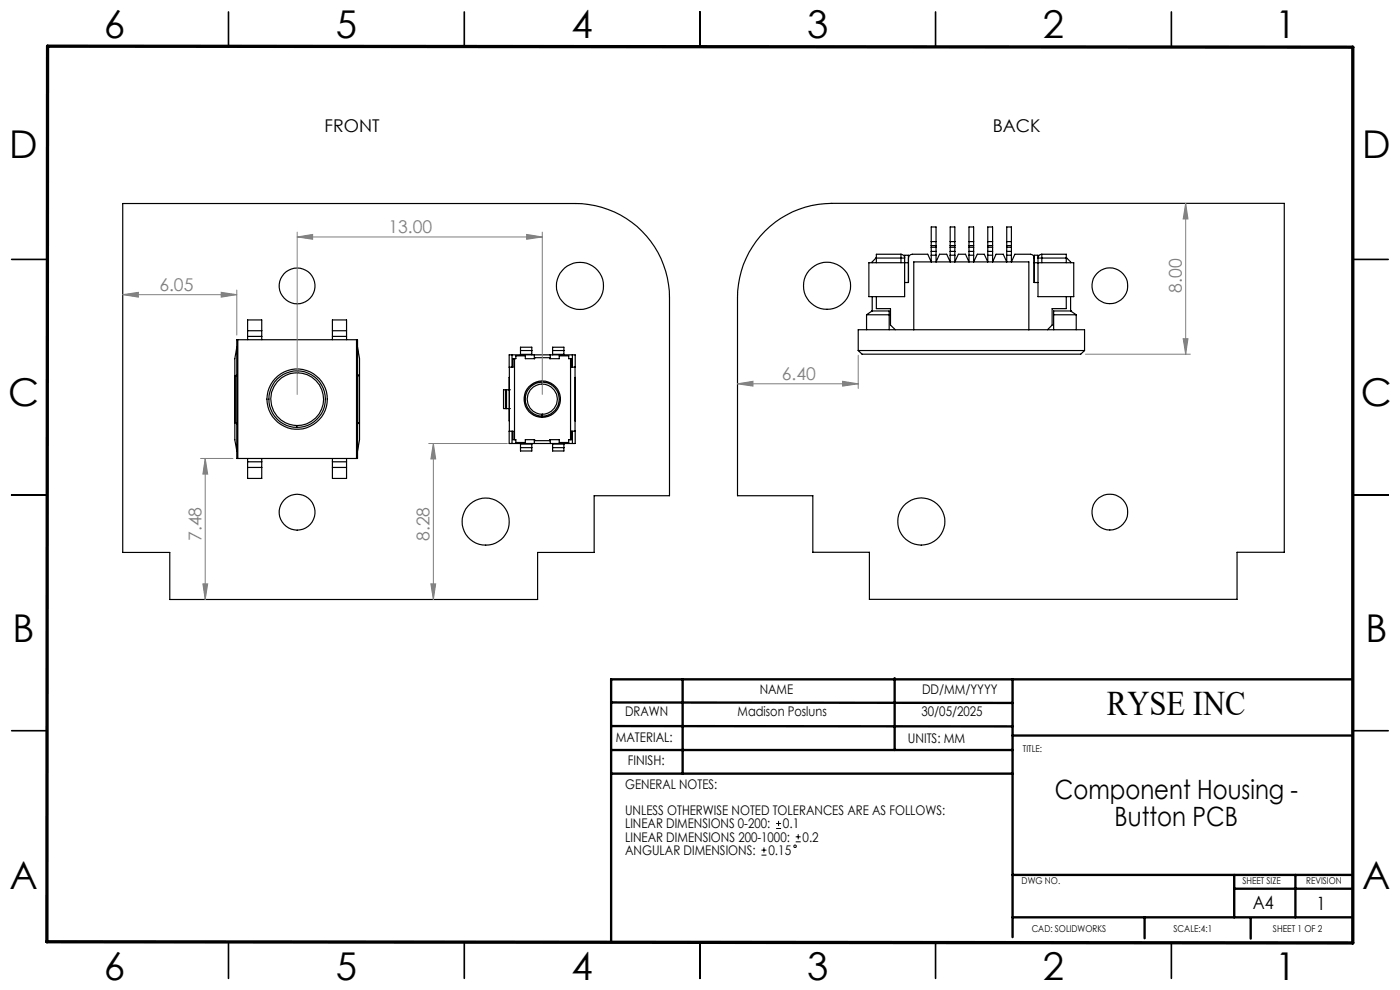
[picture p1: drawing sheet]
<svg xmlns="http://www.w3.org/2000/svg" width="297mm" height="210mm" viewBox="0 0 297 210" stroke-linecap="round" stroke-linejoin="round" font-family="sans-serif">
<g fill="none" stroke="#000" stroke-width=".25">
<path d="M26 43.2h96a20 20 0 0 1 20 20v42h-16v12h-11.9v10h-78.1v-10h-10zM162.3 49a19.9 19.9 0 0 1 14.2-5.9h96v74h-10.1v10h-78v-10h-12v-11.9h-15.9v-42.1a19.7 19.7 0 0 1 5.8-14.1zM191.1 53.9a.78 .78 0 0 1 .8 .8h-6.1l-.8 .9v.1M191.1 53.9h-5.2v1.8M191.1 53.9v1.8M192.7 55.7h-8.4v7.2h7.6v-8.8h.8v5.8h-.8M197.6 54.1v1.5l-.8-1.7h-3.3a.85 .85 0 0 0-.8 .8M197.6 53.3v.8M197.6 52.1v.3M197.6 54.1h1M197.6 53.3h1M197.6 52.4h1"/>
<path d="M197.6 52.1v-4h1v4M197.6 52.4v.9M197.6 52.1h1M197.6 51.3h1M198.6 54.1v1.5l.7-1.7h1.5l.8 1.7v-1.5M198.6 53.3v.8M198.6 52.1v.3M198.6 52.4v.9M201.6 53.3v.8M201.6 52.1v.3M201.6 54.1h1M201.6 53.3h1"/>
<path d="M201.6 52.4h1M201.6 52.1h1M201.6 51.3h1M201.6 52.1v-4h1v4M201.6 52.4v.9M202.6 54.1v1.5l.7-1.7h1.5l.8 1.7v-1.5M202.6 53.3v.8M202.6 52.1v.3M202.6 52.4v.9M205.6 53.3v.8M205.6 52.1v.3M205.6 54.1h1"/>
<path d="M205.6 53.3h1M205.6 52.4h1M205.6 52.1h1M205.6 51.3h1M205.6 52.1v-4h1v4M205.6 52.4v.9M206.6 54.1v1.5l.7-1.7h1.5l.8 1.7v-1.5M206.6 53.3v.8M206.6 52.1v.3M206.6 52.4v.9M209.6 53.3v.8M209.6 52.1v.3"/>
<path d="M209.6 54.1h1M209.6 53.3h1M209.6 52.4h1M209.6 52.1h1M209.6 51.3h1M209.6 52.1v-4h1v4M209.6 52.4v.9M210.6 54.1v1.5l.7-1.7h1.5l.8 1.7v-1.5M210.6 53.3v.8M210.6 52.1v.3M210.6 52.4v.9M213.6 53.3v.8"/>
<path d="M213.6 52.1v.3M213.6 54.1h1M213.6 53.3h1M213.6 52.4h1M213.6 52.1h1M213.6 51.3h1M213.6 52.1v-4h1v4M213.6 52.4v.9M214.6 54.1v1.5l.7-1.7h3.3a.78 .78 0 0 1 .8 .8M214.6 53.3v.8M214.6 52.1v.3M214.6 52.4v.9"/>
<path d="M219.4 55.7h8.4v7.2h-7.6v-8.8h-.8v5.8h.8M221 53.9a.85 .85 0 0 0-.8 .8h6.1l.8 .9v.1M221 53.9h5.2v1.8M221 53.9v1.8M50.2 79.7h-.4v10h.4M50.2 73.7l-.4 2.4v17.2l.4 2.4M50.2 79.5v.2M50.4 72.1h-.2v25.2h.2M50.4 72.1v25.2M50.4 72.1h25.2M52.5 70.2v1.2M52.5 70.2h3"/>
<path d="M52.5 71.4h3M52.5 70.2v-2.3h3v2.3M52.5 71.4v.7M55.5 70.2v1.2M55.5 71.4v.7M63.1 78.7v.4M63.1 78.7a6 6 0 0 1 5.9 6 6 6 0 0 1-6 6M63.1 79.1a5.6 5.6 0 0 1 5.6 5.6 5.6 5.6 0 0 1-5.7 5.6M63.1 78.7a6 6 0 0 0-6.1 5.9 6 6 0 0 0 6 6.1M63.1 79.1a5.6 5.6 0 0 0-5.7 5.5 5.6 5.6 0 0 0 5.6 5.7M70.5 70.2v1.2M70.5 70.2h3"/>
<path d="M70.5 71.4h3M70.5 70.2v-2.3h3v2.3M70.5 71.4v.7M73.5 70.2v1.2M73.5 71.4v.7M75.6 72.1h.2v25.2h-.2M75.6 72.1v25.2M75.8 79.7h.4v10h-.4M75.8 79.5l.1 .2M75.8 73.7l.5 2.4v17.2l-.5 2.4M108 77.9h.1M108.6 75.3v2.6"/>
<path d="M109.1 76.1h-.3v1.8h-.7M109.1 76.1h.3v-.6h2v.6h2v-.2h3.2v.2h2v-.6h2v.6h.4M109.1 76.1v17.2M110.4 75.2v.1M110.4 75.2v-1.5h2.4v1.5M110.4 74.4h2.4M110.4 75.2h2.4M112.8 75.2v.1M113.3 75.3v.8M116.7 75.3v.8M117.2 75.2v.1M117.2 74.4h2.4"/>
<path d="M117.2 75.2v-1.5h2.4v1.5M117.2 75.2h2.4M119.6 75.2v.1M121 76.1h.2v1.8h.8M121 76.1v17.2M121.4 75.3v2.6M122 77.9v-2.6h-14v18.8h14v-2.6M122 77.9v13.6M182.1 74.4h48M182.1 74.4l.8 .7h46.4l.8-.7M182.1 74.4v-4.5h48v4.5M183.8 66.8l1.2-.8h3.6v3.9"/>
<path d="M183.8 66.8h4.8M183.8 66.8v3.1M185 62.9v3.1M185.9 62.9v2.6h3v3.5l1 .9M193.9 69.9v-14.3h24.4v14.3M223.5 66.8h4.8M226.2 62.9v2.6h-3v3.5l-1 .9M227.1 66h.1M227.1 66h-3.6v3.9M227.1 66l1.2 .8M227.1 62.9v3.1M228.3 66.8v3.1"/>
<path d="M50.2 89.7v.2M50.4 97.3h25.2M52.5 98v1.2M52.5 99.2v2.3h3v-2.3M52.5 97.3v.7M52.5 98h3M52.5 99.2h3M55.5 98v1.2M55.5 97.3v.7M63 90.3v.4M70.5 98v1.2M70.5 99.2v2.3h3v-2.3"/>
<path d="M70.5 97.3v.7M70.5 98h3M70.5 99.2h3M73.5 98v1.2M73.5 97.3v.7M75.9 89.7l-.1 .2M107.2 82.7h-.4v4h.4M107.2 86.7h.9M107.2 82.7h.9M107.2 82.7v4M107.4 82.7l.1 4zM108 91.5h.1"/>
<path d="M108 80.1h.1M108 89.3h.1M108.1 91.5h.7v1.8h.3M108.1 86.7h.1M108.1 82.7h.1M108.6 91.5v2.6M109.1 93.3h.3v.6h2v-.6h2v.2h3.2v-.2h2v.6h2v-.6h.4M110.4 94.1v.1M110.4 94.2v1.5h2.4v-1.5M110.4 94.2h2.4M110.4 95h2.4M112.8 94.1v.1"/>
<path d="M113.3 93.3v.8M115 81.5a3.2 3.2 0 0 1 3.3 3.2 3.2 3.2 0 0 1-3.3 3.2M115 81.5a3.2 3.2 0 0 0-3.2 3.2 3.2 3.2 0 0 0 3.2 3.2M115 87.9v.4M115 81.1a3.6 3.6 0 0 0-3.6 3.6 3.6 3.6 0 0 0 3.6 3.6M115 81.1v.4M115 81.1a3.6 3.6 0 0 1 3.6 3.6 3.6 3.6 0 0 1-3.6 3.6M115 80.8a3.9 3.9 0 0 0-3.8 3.9 3.9 3.9 0 0 0 3.8 3.8M115 80.8a3.9 3.9 0 0 1 3.9 3.9 3.9 3.9 0 0 1-3.9 3.8M115 80.8v.3M115 88.3v.2M116.7 93.3v.8"/>
<path d="M117.2 94.1v.1M117.2 94.2v1.5h2.4v-1.5M117.2 94.2h2.4M117.2 95h2.4M119.6 94.1v.1M121.4 91.5v2.6M122 91.5h-.8v1.8h-.2M122 80.1v9.2"/>
<circle cx="63" cy="60.7" r="3.8"/>
<circle cx="123" cy="60.6" r="5"/>
<circle cx="175.4" cy="60.6" r="5"/>
<circle cx="235.4" cy="60.6" r="3.8"/>
<circle cx="63" cy="84.7" r="6.4"/>
<circle cx="63" cy="108.7" r="3.8"/>
<circle cx="103" cy="110.6" r="5"/>
<circle cx="195.4" cy="110.6" r="5"/>
<circle cx="235.4" cy="108.6" r="3.8"/>
</g>
<g fill="none" stroke="#000" stroke-width=".21">
<path d="M162.1 179.8v1.1M164.6 175.7h1.1M164.6 174.7h1.1M165.2 174.1v1.1M168.8 178.6h1.1M168.8 177.5h1.1M169.3 176.9v1.1M161.5 181.4h1.1M161.5 180.3h1.1"/>
<circle cx="168.7" cy="179.5" r=".28"/>
</g>
<g fill="none" stroke="#808080" stroke-width=".21">
<path d="M63 50.3l3.3-.6v1.1zM63 49.2v34.5M63 50.3h52M111.7 49.7l3.3 .6-3.3 .5zM115 49.2v34.5M251.5 43.1l.5 3.4h-1zM251.5 43.1v32M26 62.5l3.4-.5v1zM26 62.5h24.2M46.9 62l3.3 .5-3.3 .5zM50.2 61.5v9.6M182.1 75.3v7.1"/>
<path d="M230.3 75.1h22.2M251 71.9h1l-.5 3.2zM42.5 97.3h6.9M43.5 97.3l.6 3.3h-1.1zM43.5 97.3v29.9M90.9 94.1h16.7M91.9 94.1l.5 3.3h-1zM91.9 94.1v33.1M156.5 81.4l3.2-.5v1zM156.5 81.4h25.6M178.8 80.9l3.3 .5-3.3 .5zM43 123.9h1.1l-.6 3.3z"/>
<path d="M91.4 123.9h1l-.5 3.3z"/>
</g>
<g fill="none" stroke="#000" stroke-width=".35">
<path d="M48.5 2.5v7.5M98.5 2.5v7.5M148.5 2.5v7.5M198.5 2.5v7.5M248.5 2.5v7.5M2.5 55h7.5M287 55h7.5M2.5 105h7.5M287 105h7.5M2.5 155h7.5M287 155h7.5M48.5 200v7.5"/>
<path d="M98.5 200v7.5M148.5 200v7.5M198.5 200v7.5M248.5 200v7.5"/>
</g>
<g fill="none" stroke="#000" stroke-width=".5">
<path d="M129.6 159.1h85.2M129.6 154l85.2 .1M129.6 149l85.2 .1M144.8 144.1v20M189.8 143.9v15.2M214.8 156h72.2M214.8 144.1v54.7M287 144.1h-157.4v55.8M129.6 164.1h85.2M214.8 194.6h72.2M214.8 185.6h72.2M242.8 194.6v4.4"/>
<path d="M261.8 185.6v9M261.8 188.5h25.2M265.3 194.8v4.3M274.8 185.6v9"/>
</g>
<path d="M10.1 9.8l276.9 .2v190l-277.1-.2z" fill="none" stroke="#000" stroke-width=".7"/>
<g fill="#808080">
<path d="M46.9 62l3.3 .5-3.3 .5zM26 62.5l3.4-.5v1z"/>
<path d="M178.8 80.9l3.3 .5-3.3 .5zM156.5 81.4l3.2-.5v1z"/>
<path d="M251 71.9h1l-.5 3.2zM251.5 43.1l.5 3.4h-1z"/>
<path d="M43.5 97.3l.6 3.3h-1.1zM43 123.9h1.1l-.6 3.3zM91.9 94.1l.5 3.3h-1zM91.4 123.9h1l-.5 3.3z"/>
<path d="M63 50.3l3.3-.6v1.1zM111.7 49.7l3.3 .6-3.3 .5z"/>
</g>
<g font-size="8.1">
<text x="22" y="8">6</text>
<text x="71.2" y="8">5</text>
<text x="121.2" y="8">4</text>
<text x="171.3" y="8">3</text>
<text x="221.3" y="8">2</text>
<text x="270.5" y="8">1</text>
<text x="2" y="33.6">D</text>
<text x="289" y="33.6">D</text>
<text x="1.7" y="86.1">C</text>
<text x="288.7" y="86.1">C</text>
<text x="2.7" y="136.1">B</text>
<text x="289.7" y="136.1">B</text>
<text x="2" y="188.6">A</text>
<text x="289" y="188.6">A</text>
<text x="22" y="208">6</text>
<text x="71.2" y="208">5</text>
<text x="121.2" y="208">4</text>
<text x="171.3" y="208">3</text>
<text x="221.3" y="208">2</text>
<text x="270.5" y="208">1</text>
</g>
<text font-size="7.3" x="234.8" y="151.8">RYSE INC</text>
<g font-size="5.6">
<text x="223.8" y="169.5">Component Housing -</text>
<text x="236.5" y="175.1">Button PCB</text>
</g>
<g font-size="3.9">
<text x="265.8" y="192.9">A4</text>
<text x="279.3" y="193">1</text>
</g>
<g font-size="3.7">
<text x="68.9" y="28.1">FRONT</text>
<text x="210.6" y="28.1">BACK</text>
</g>
<g font-size="3.7" fill="#808080">
<text x="82.4" y="49.4">13.00</text>
<text x="33.8" y="61.7">6.05</text>
<text x="250.7" y="62.1" transform="rotate(-90 250.7 62.1)">8.00</text>
<text x="165.9" y="80.6">6.40</text>
<text x="42.7" y="114.8" transform="rotate(-90 42.7 114.8)">7.48</text>
<text x="91.1" y="114.8" transform="rotate(-90 91.1 114.8)">8.28</text>
</g>
<g font-size="2.8">
<text x="161.2" y="147.3">NAME</text>
<text x="195.6" y="147.3">DD/MM/YYYY</text>
<text x="132.6" y="151.9">DRAWN</text>
<text x="156.5" y="151.9">Madison Posluns</text>
<text x="195.5" y="151.9">30/05/2025</text>
<text x="130.6" y="157.4">MATERIAL:</text>
<text x="192.6" y="157.5">UNITS: MM</text>
<text x="132.6" y="167.3">GENERAL NOTES:</text>
<text x="133.2" y="162.2">FINISH:</text>
<text x="132.6" y="172.9">UNLESS OTHERWISE NOTED TOLERANCES ARE AS FOLLOWS:</text>
<text x="132.6" y="175.7">LINEAR DIMENSIONS 0-200:</text>
<text x="132.6" y="178.5">LINEAR DIMENSIONS 200-1000:</text>
<text x="166.1" y="175.7">0.1</text>
<text x="170.3" y="178.5">0.2</text>
<text x="132.6" y="181.4">ANGULAR DIMENSIONS:</text>
<text x="163" y="181.4">0.15</text>
</g>
<g font-size="2">
<text x="217" y="159.5">TITLE:</text>
<text x="216.7" y="187.5">DWG NO.</text>
<text x="263.6" y="187.5">SHEET SIZE</text>
<text x="277.1" y="187.5">REVISION</text>
<text x="218.9" y="197.7">CAD: SOLIDWORKS</text>
<text x="249" y="197.7">SCALE:4:1</text>
<text x="270.1" y="197.7">SHEET 1 OF 2</text>
</g>
</svg>
